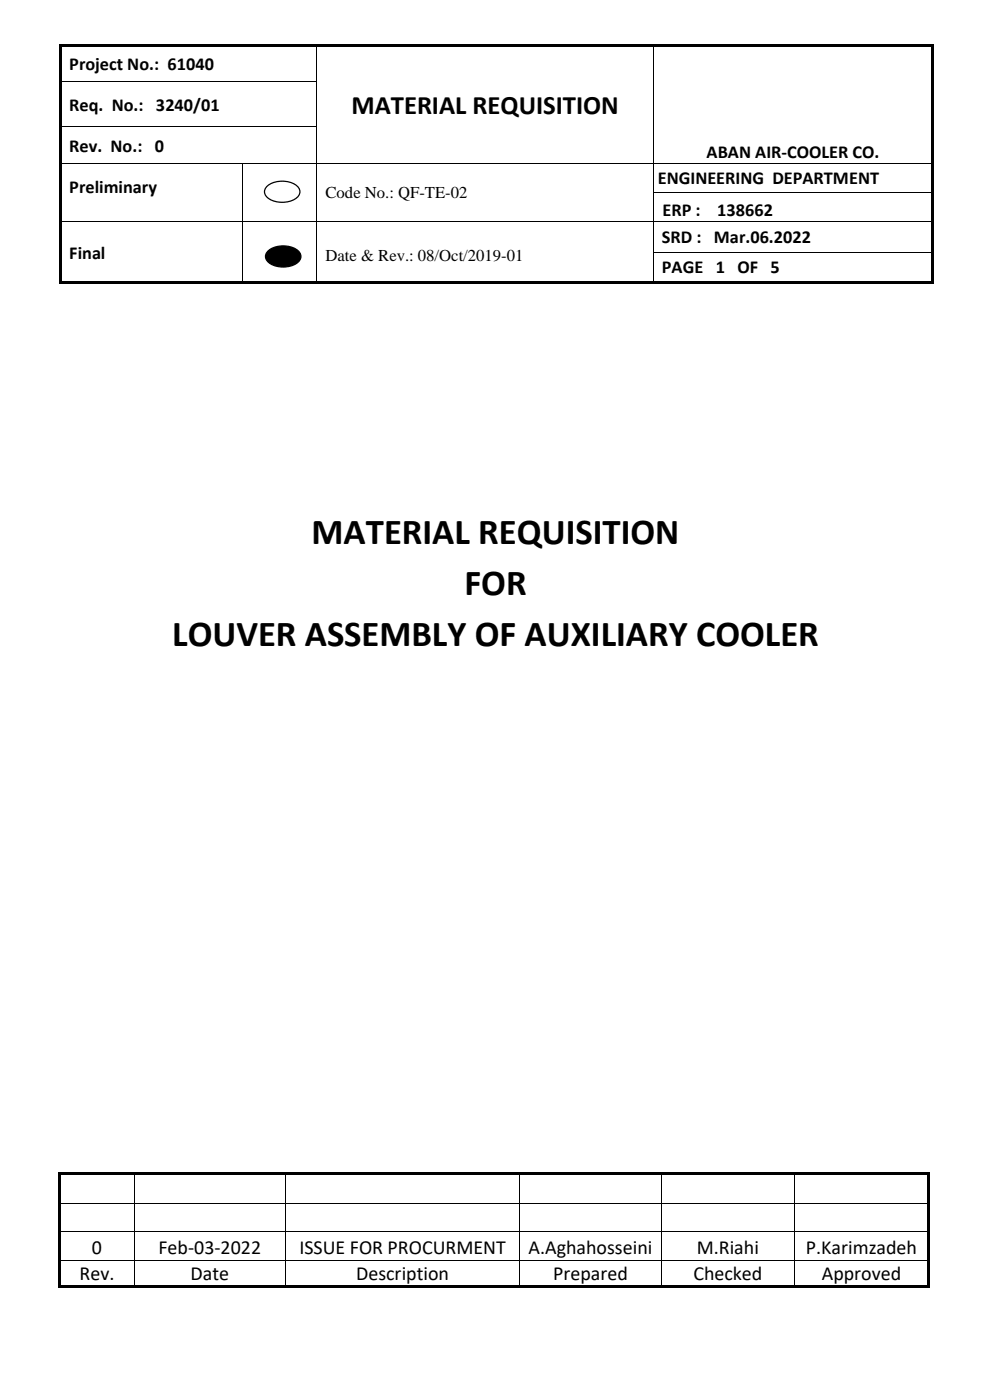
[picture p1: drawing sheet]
<svg xmlns="http://www.w3.org/2000/svg" width="210mm" height="297mm" viewBox="0 0 210 297" stroke-linecap="round" stroke-linejoin="round" font-family="sans-serif">
<g fill="#000">
<path d="M12.5 9.3h.5v.5h-.5z" fill-rule="evenodd"/>
<path d="M12.5 9.3h.5v.5h-.5z" fill-rule="evenodd"/>
<path d="M12.5 9.8h.5v7.4h-.5z" fill-rule="evenodd"/>
<path d="M12.5 17.2h.5v.5h-.5z" fill-rule="evenodd"/>
<path d="M13 9.3h54v.5h-54z" fill-rule="evenodd"/>
<path d="M67 9.3h.5v.5h-.5z" fill-rule="evenodd"/>
<path d="M67 17.2h.2v.5h-.2z" fill-rule="evenodd"/>
<path d="M67.5 9.3h70.9v.5h-70.9z" fill-rule="evenodd"/>
<path d="M138.4 9.3h.6v.5h-.6z" fill-rule="evenodd"/>
<path d="M138.4 17.2h.2v.5h-.2z" fill-rule="evenodd"/>
<path d="M139 9.3h58.4v.5h-58.4z" fill-rule="evenodd"/>
<path d="M197.4 9.3h.5v.5h-.5z" fill-rule="evenodd"/>
<path d="M197.4 9.3h.5v.5h-.5z" fill-rule="evenodd"/>
<path d="M197.4 9.8h.5v7.4h-.5z" fill-rule="evenodd"/>
<path d="M197.4 17.2h.5v.5h-.5z" fill-rule="evenodd"/>
<path d="M12.5 17.7h.5v8.9h-.5z" fill-rule="evenodd"/>
<path d="M12.5 26.6h.5v.6h-.5z" fill-rule="evenodd"/>
<path d="M12.5 27.2h.5v7.3h-.5z" fill-rule="evenodd"/>
<path d="M12.5 34.5h.5v.2h-.5z" fill-rule="evenodd"/>
<path d="M51.3 34.5h.2v.2h-.2z" fill-rule="evenodd"/>
<path d="M67 26.6h.2v.6h-.2z" fill-rule="evenodd"/>
<path d="M67 34.5h.2v.2h-.2z" fill-rule="evenodd"/>
<path d="M138.4 26.6h.2v.6h-.2z" fill-rule="evenodd"/>
<path d="M138.4 34.5h.2v.2h-.2z" fill-rule="evenodd"/>
<path d="M197.4 17.7h.5v8.9h-.5z" fill-rule="evenodd"/>
<path d="M197.4 26.6h.5v.6h-.5z" fill-rule="evenodd"/>
<path d="M197.4 27.2h.5v7.3h-.5z" fill-rule="evenodd"/>
<path d="M197.4 34.5h.5v.2h-.5z" fill-rule="evenodd"/>
<path d="M12.5 34.7h.5v6.1h-.5z" fill-rule="evenodd"/>
<path d="M12.5 40.8h.5v.2h-.5z" fill-rule="evenodd"/>
<path d="M12.5 41h.5v5.8h-.5z" fill-rule="evenodd"/>
<path d="M12.5 46.8h.5v.2h-.5z" fill-rule="evenodd"/>
<path d="M12.5 47h.5v6.4h-.5z" fill-rule="evenodd"/>
<path d="M12.5 53.4h.5v.2h-.5z" fill-rule="evenodd"/>
<path d="M12.5 53.6h.5v6.1h-.5z" fill-rule="evenodd"/>
<path d="M51.3 40.8h.2v.2h-.2z" fill-rule="evenodd"/>
<path d="M51.3 46.8h.2v.2h-.2z" fill-rule="evenodd"/>
<path d="M51.3 53.4h.2v.2h-.2z" fill-rule="evenodd"/>
<path d="M56.7 53.4a5.2 5.2 0 0 1 6.7 0 1.73 1.73 0 0 1-1 2.8 5.3 5.3 0 0 1-5.7-.8 1.46 1.46 0 0 1 0-2z" fill-rule="evenodd"/>
<path d="M67 40.8h.2v.2h-.2z" fill-rule="evenodd"/>
<path d="M67 46.8h.2v.2h-.2z" fill-rule="evenodd"/>
<path d="M67 53.4h.2v.2h-.2z" fill-rule="evenodd"/>
<path d="M138.4 40.8h.2v.2h-.2z" fill-rule="evenodd"/>
<path d="M138.4 46.8h.2v.2h-.2z" fill-rule="evenodd"/>
<path d="M138.4 53.4h.2v.2h-.2z" fill-rule="evenodd"/>
<path d="M197.4 34.7h.5v6.1h-.5z" fill-rule="evenodd"/>
<path d="M197.4 40.8h.5v.2h-.5z" fill-rule="evenodd"/>
<path d="M197.4 41h.5v5.8h-.5z" fill-rule="evenodd"/>
<path d="M197.4 46.8h.5v.2h-.5z" fill-rule="evenodd"/>
<path d="M197.4 47h.5v6.4h-.5z" fill-rule="evenodd"/>
<path d="M197.4 53.4h.5v.2h-.5z" fill-rule="evenodd"/>
<path d="M197.4 53.6h.5v6.1h-.5z" fill-rule="evenodd"/>
<path d="M12.5 59.7h.5v.5h-.5z" fill-rule="evenodd"/>
<path d="M12.5 59.7h.5v.5h-.5z" fill-rule="evenodd"/>
<path d="M13 59.7h38.3v.5h-38.3z" fill-rule="evenodd"/>
<path d="M51.3 59.7h.6v.5h-.6z" fill-rule="evenodd"/>
<path d="M51.9 59.7h15.1v.5h-15.1z" fill-rule="evenodd"/>
<path d="M67 59.7h.5v.5h-.5z" fill-rule="evenodd"/>
<path d="M67.5 59.7h70.9v.5h-70.9z" fill-rule="evenodd"/>
<path d="M138.4 59.7h.6v.5h-.6z" fill-rule="evenodd"/>
<path d="M139 59.7h58.4v.5h-58.4z" fill-rule="evenodd"/>
<path d="M197.4 59.7h.5v.5h-.5z" fill-rule="evenodd"/>
<path d="M197.4 59.7h.5v.5h-.5z" fill-rule="evenodd"/>
<path d="M12.4 248.8h.6v.5h-.6z" fill-rule="evenodd"/>
<path d="M12.4 248.8h.6v.5h-.6z" fill-rule="evenodd"/>
<path d="M12.4 249.3h.6v5.9h-.6z" fill-rule="evenodd"/>
<path d="M12.4 255.2h.6v.1h-.6z" fill-rule="evenodd"/>
<path d="M13 248.8h15.3v.5h-15.3z" fill-rule="evenodd"/>
<path d="M28.3 248.8h.6v.5h-.6z" fill-rule="evenodd"/>
<path d="M28.3 255.2h.2v.1h-.2z" fill-rule="evenodd"/>
<path d="M28.9 248.8h31.6v.5h-31.6z" fill-rule="evenodd"/>
<path d="M60.5 248.8h.5v.5h-.5z" fill-rule="evenodd"/>
<path d="M60.5 255.2h.1v.1h-.1z" fill-rule="evenodd"/>
<path d="M61 248.8h49v.5h-49z" fill-rule="evenodd"/>
<path d="M110 248.8h.6v.5h-.6z" fill-rule="evenodd"/>
<path d="M110 255.2h.2v.1h-.2z" fill-rule="evenodd"/>
<path d="M110.6 248.8h29.5v.5h-29.5z" fill-rule="evenodd"/>
<path d="M140.1 248.8h.5v.5h-.5z" fill-rule="evenodd"/>
<path d="M140.1 255.2h.2v.1h-.2z" fill-rule="evenodd"/>
<path d="M140.6 248.8h27.7v.5h-27.7z" fill-rule="evenodd"/>
<path d="M168.3 248.8h.5v.5h-.5z" fill-rule="evenodd"/>
<path d="M168.3 255.2h.1v.1h-.1z" fill-rule="evenodd"/>
<path d="M168.8 248.8h27.8v.5h-27.8z" fill-rule="evenodd"/>
<path d="M196.6 248.8h.5v.5h-.5z" fill-rule="evenodd"/>
<path d="M196.6 248.8h.5v.5h-.5z" fill-rule="evenodd"/>
<path d="M196.6 249.3h.5v5.9h-.5z" fill-rule="evenodd"/>
<path d="M196.6 255.2h.5v.1h-.5z" fill-rule="evenodd"/>
<path d="M12.4 255.3h.6v5.9h-.6z" fill-rule="evenodd"/>
<path d="M12.4 261.2h.6v.2h-.6z" fill-rule="evenodd"/>
<path d="M12.4 261.4h.6v5.9h-.6z" fill-rule="evenodd"/>
<path d="M12.4 267.3h.6v.1h-.6z" fill-rule="evenodd"/>
<path d="M12.4 267.4h.6v5.2h-.6z" fill-rule="evenodd"/>
<path d="M12.4 272.6h.6v.5h-.6z" fill-rule="evenodd"/>
<path d="M12.4 272.6h.6v.5h-.6z" fill-rule="evenodd"/>
<path d="M13 272.6h15.3v.5h-15.3z" fill-rule="evenodd"/>
<path d="M28.3 261.2h.2v.2h-.2z" fill-rule="evenodd"/>
<path d="M28.3 267.3h.2v.1h-.2z" fill-rule="evenodd"/>
<path d="M28.3 272.6h.6v.5h-.6z" fill-rule="evenodd"/>
<path d="M28.9 272.6h31.6v.5h-31.6z" fill-rule="evenodd"/>
<path d="M60.5 261.2h.1v.2h-.1z" fill-rule="evenodd"/>
<path d="M60.5 267.3h.1v.1h-.1z" fill-rule="evenodd"/>
<path d="M60.5 272.6h.5v.5h-.5z" fill-rule="evenodd"/>
<path d="M61 272.6h49v.5h-49z" fill-rule="evenodd"/>
<path d="M110 261.2h.2v.2h-.2z" fill-rule="evenodd"/>
<path d="M110 267.3h.2v.1h-.2z" fill-rule="evenodd"/>
<path d="M110 272.6h.6v.5h-.6z" fill-rule="evenodd"/>
<path d="M110.6 272.6h29.5v.5h-29.5z" fill-rule="evenodd"/>
<path d="M140.1 261.2h.2v.2h-.2z" fill-rule="evenodd"/>
<path d="M140.1 267.3h.2v.1h-.2z" fill-rule="evenodd"/>
<path d="M140.1 272.6h.5v.5h-.5z" fill-rule="evenodd"/>
<path d="M140.6 272.6h27.7v.5h-27.7z" fill-rule="evenodd"/>
<path d="M168.3 261.2h.1v.2h-.1z" fill-rule="evenodd"/>
<path d="M168.3 267.3h.1v.1h-.1z" fill-rule="evenodd"/>
<path d="M168.3 272.6h.5v.5h-.5z" fill-rule="evenodd"/>
<path d="M168.8 272.6h27.8v.5h-27.8z" fill-rule="evenodd"/>
<path d="M196.6 255.3h.5v5.9h-.5z" fill-rule="evenodd"/>
<path d="M196.6 261.2h.5v.2h-.5z" fill-rule="evenodd"/>
<path d="M196.6 261.4h.5v5.9h-.5z" fill-rule="evenodd"/>
<path d="M196.6 267.3h.5v.1h-.5z" fill-rule="evenodd"/>
<path d="M196.6 267.4h.5v5.2h-.5z" fill-rule="evenodd"/>
<path d="M196.6 272.6h.5v.5h-.5z" fill-rule="evenodd"/>
<path d="M196.6 272.6h.5v.5h-.5z" fill-rule="evenodd"/>
</g>
<g fill="none" stroke="#000" stroke-width=".21">
<path d="M13 17.3h54M67.1 9.8v7.4M67.1 17.7v8.9M138.5 9.8v7.4M138.5 17.7v8.9M13 26.7h54M13 34.6h38.3M51.4 34.7v6.1M51.5 34.6h15.5M67.1 27.2v7.3M67.1 34.7v6.1M67.2 34.6h71.2"/>
<path d="M138.5 27.2v7.3M138.5 34.7v6.1M138.6 34.6h58.8M13 46.9h38.3M51.4 41v5.8M51.4 47v6.4M51.4 53.6v6.1M51.5 46.9h15.5M67.1 41v5.8M67.1 47v6.4M67.1 53.6v6.1M67.2 46.9h71.2"/>
<path d="M138.5 41v5.8M138.5 47v6.4M138.5 53.6v6.1M138.6 40.9h58.8M138.6 46.9h58.8M138.6 53.5h58.8M13 255.2h15.3M28.4 249.3v5.9M28.4 255.3v5.9M28.5 255.2h32M60.5 249.3v5.9M60.5 255.3v5.9"/>
<path d="M60.6 255.2h49.4M110.1 249.3v5.9M110.1 255.3v5.9M110.2 255.2h29.9M140.2 249.3v5.9M140.2 255.3v5.9M140.3 255.2h28M168.4 249.3v5.9M168.4 255.3v5.9M168.4 255.2h28.2M13 261.3h15.3M13 267.3h15.3"/>
<path d="M28.4 261.4v5.9M28.4 267.4v5.2M28.5 261.3h32M28.5 267.3h32M60.5 261.4v5.9M60.5 267.4v5.2M60.6 261.3h49.4M60.6 267.3h49.4M110.1 261.4v5.9M110.1 267.4v5.2M110.2 261.3h29.9M110.2 267.3h29.9"/>
<path d="M140.2 261.4v5.9M140.2 267.4v5.2M140.3 261.3h28M140.3 267.3h28M168.4 261.4v5.9M168.4 267.4v5.2M168.4 261.3h28.2M168.4 267.3h28.2"/>
</g>
<path d="M56.4 39.7a5.2 5.2 0 0 1 6.8 0 1.73 1.73 0 0 1-1 2.7 5.3 5.3 0 0 1-5.8-.7 1.46 1.46 0 0 1 0-2zM56.7 53.4a5.2 5.2 0 0 1 6.7 0 1.73 1.73 0 0 1-1 2.8 5.3 5.3 0 0 1-5.7-.8 1.46 1.46 0 0 1 0-2z" fill="none" stroke="#000" stroke-width=".26"/>
<g font-size="7.8">
<text x="66" y="115.3">MATERIAL REQUISITION</text>
<text x="98.4" y="126.2">FOR</text>
<text x="36.5" y="137.1">LOUVER ASSEMBLY OF AUXILIARY COOLER</text>
</g>
<text font-size="5.7" x="74.5" y="24.2">MATERIAL REQUISITION</text>
<g font-size="4.2">
<text x="19.5" y="266.1">0</text>
<text x="33.6" y="266.1">Feb-03-2022</text>
<text x="63.5" y="266.1">ISSUE FOR PROCURMENT</text>
<text x="112" y="266.1">A.Aghahosseini</text>
<text x="147.7" y="266.1">M.Riahi</text>
<text x="170.8" y="266.1">P.Karimzadeh</text>
<text x="16.8" y="271.5">Rev.</text>
<text x="40.4" y="271.5">Date</text>
<text x="75.5" y="271.5">Description</text>
<text x="117.2" y="271.5">Prepared</text>
<text x="147" y="271.5">Checked</text>
<text x="174.2" y="271.5">Approved</text>
</g>
<g font-size="3.9">
<text x="14.7" y="14.8">Project No.: 61040</text>
<text x="14.7" y="23.5">Req. No.: 3240/01</text>
<text x="14.7" y="32.2">Rev. No.: 0</text>
<text x="149.8" y="33.5">ABAN AIR-COOLER CO.</text>
<text x="14.7" y="41">Preliminary</text>
<text x="139.4" y="39.1">ENGINEERING DEPARTMENT</text>
<text x="140.4" y="45.8">ERP :</text>
<text x="152" y="45.8">138662</text>
<text x="140.3" y="51.5">SRD : Mar.06.2022</text>
<text x="14.7" y="54.8">Final</text>
<text x="140.3" y="58">PAGE 1 OF 5</text>
</g>
<g font-size="3.5">
<text x="69" y="42">Code No.: QF-TE-02</text>
<text x="69" y="55.3">Date &amp; Rev.: 08/Oct/2019-01</text>
</g>
</svg>
